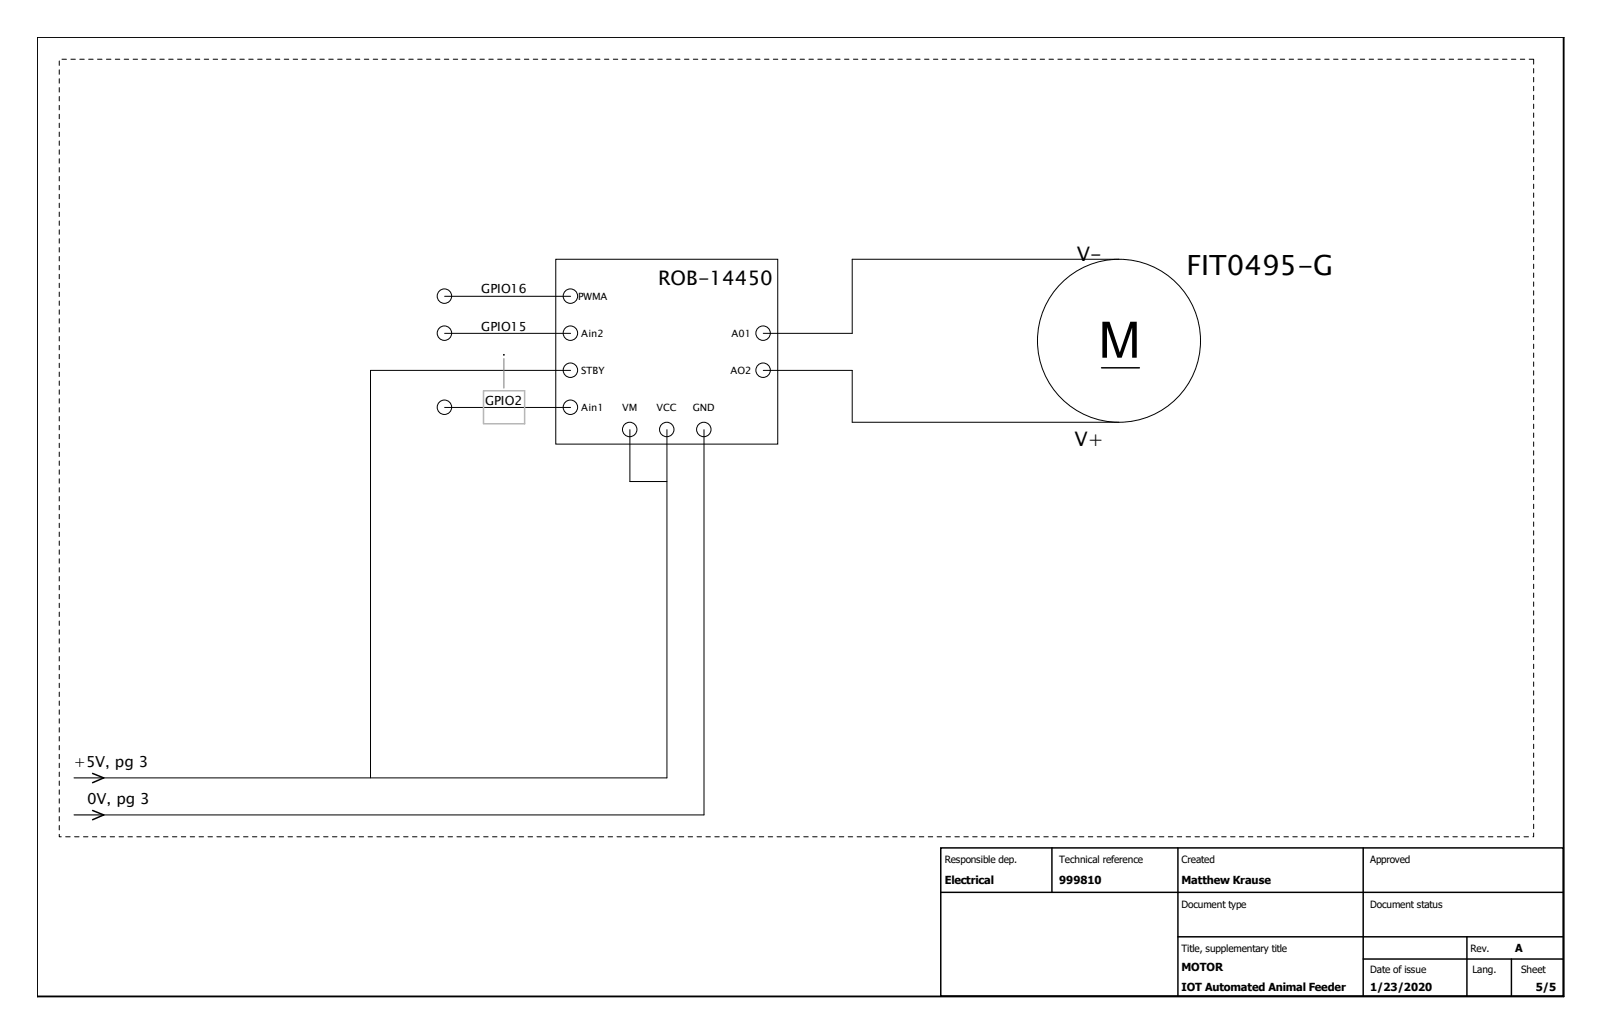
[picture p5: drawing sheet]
<svg xmlns="http://www.w3.org/2000/svg" width="432mm" height="279mm" viewBox="0 0 432 279" stroke-linecap="round" stroke-linejoin="round" font-family="sans-serif">
<g fill="none" stroke="#000" stroke-width=".27">
<path d="M120 80h34M150 70h59.9v49.9h-59.9zM302 70h-72v20h-24M120 90h34M154 100h-54v110M206 100h24v14h72M120 110h34M170 116v14h10M180 116v94h-152M190 116v104h-162"/>
<circle cx="119.9" cy="79.9" r="1.95"/>
<circle cx="153.9" cy="79.9" r="1.95"/>
<circle cx="119.9" cy="89.9" r="1.95"/>
<circle cx="153.9" cy="99.9" r="1.95"/>
<circle cx="153.9" cy="89.9" r="1.95"/>
<circle cx="205.9" cy="89.9" r="1.95"/>
<circle cx="205.9" cy="99.9" r="1.95"/>
<circle cx="302" cy="92" r="22"/>
<circle cx="119.9" cy="109.9" r="1.95"/>
<circle cx="153.9" cy="109.9" r="1.95"/>
<circle cx="169.9" cy="115.9" r="1.95"/>
<circle cx="179.9" cy="115.9" r="1.95"/>
<circle cx="189.9" cy="115.9" r="1.95"/>
</g>
<path d="M20 210h8M20 220h8" fill="none" stroke="#000" stroke-width=".3"/>
<path d="M297.3 99.3h10.2M25 208.8l3 1.2-3 1.3M25 218.8l3 1.2-3 1.3" fill="none" stroke="#000" stroke-width=".4"/>
<path d="M16 16h397.9v209.9h-397.9z" fill="none" stroke="#000" stroke-width=".27" stroke-dasharray="1.2"/>
<path d="M130.5 105.5h11.1v8.9h-11.1z" fill="none" stroke="#b6b6b6" stroke-width=".4"/>
<circle cx="136" cy="95.8" r=".1" fill="#0f0" stroke="#000" stroke-width=".27"/>
<path d="M136 96.8v8" fill="none" stroke="#808080" stroke-width=".27"/>
<path d="M10 10h412v259h-412z" fill="none" stroke="#000" stroke-width=".5"/>
<path d="M253.9 228.9h168v40h-168zM283.9 228.9v12M317.9 228.9v40M367.9 228.9v40M253.9 240.9h168M317.9 252.9h104M367.9 258.9h54M395.9 252.9v16M407.9 258.9v10" fill="none" stroke="#000" stroke-width=".4"/>
<text font-size="13.6" x="296.5" y="96.6">M</text>
<text font-size="7.5" x="320.2" y="74.3">FIT0495-G</text>
<g font-size="5.4">
<text x="290.6" y="70.4">V-</text>
<text x="177.6" y="77">ROB-14450</text>
<text x="290" y="120.4">V+</text>
</g>
<g font-size="4.1">
<text x="19.9" y="207.1">+5V, pg 3</text>
<text x="23.5" y="217.1">0V, pg 3</text>
</g>
<g font-size="3.4">
<text x="129.9" y="79.2">GPIO16</text>
<text x="129.9" y="89.2">GPIO15</text>
<text x="130.9" y="109.2">GPIO2</text>
</g>
<g font-size="3">
<text x="255" y="238.7">Electrical</text>
<text x="285.9" y="238.7">999810</text>
<text x="318.9" y="238.7">Matthew Krause</text>
<text x="408.9" y="257.1">A</text>
<text x="318.9" y="262.1">MOTOR</text>
<text x="318.9" y="267.4">IOT Automated Animal Feeder</text>
<text x="369.8" y="267.4">1/23/2020</text>
<text x="414.5" y="267.4">5/5</text>
</g>
<g font-size="2.7">
<text x="156" y="81.1">PWMA</text>
<text x="156.9" y="91.1">Ain2</text>
<text x="197.4" y="91.1">A01</text>
<text x="156.8" y="101.1">STBY</text>
<text x="197.1" y="101.1">AO2</text>
<text x="156.9" y="111.1">Ain1</text>
<text x="167.9" y="111.1">VM</text>
<text x="177.2" y="111.1">VCC</text>
<text x="187" y="111.1">GND</text>
<text x="255" y="233">Responsible dep.</text>
<text x="285.9" y="233">Technical reference</text>
<text x="318.9" y="233">Created</text>
<text x="369.8" y="233">Approved</text>
<text x="318.9" y="245.2">Document type</text>
<text x="369.8" y="245.2">Document status</text>
<text x="318.9" y="257">Title, supplementary title</text>
<text x="396.9" y="257">Rev.</text>
<text x="369.8" y="262.6">Date of issue</text>
<text x="397.4" y="262.6">Lang.</text>
<text x="410.5" y="262.6">Sheet</text>
</g>
</svg>
